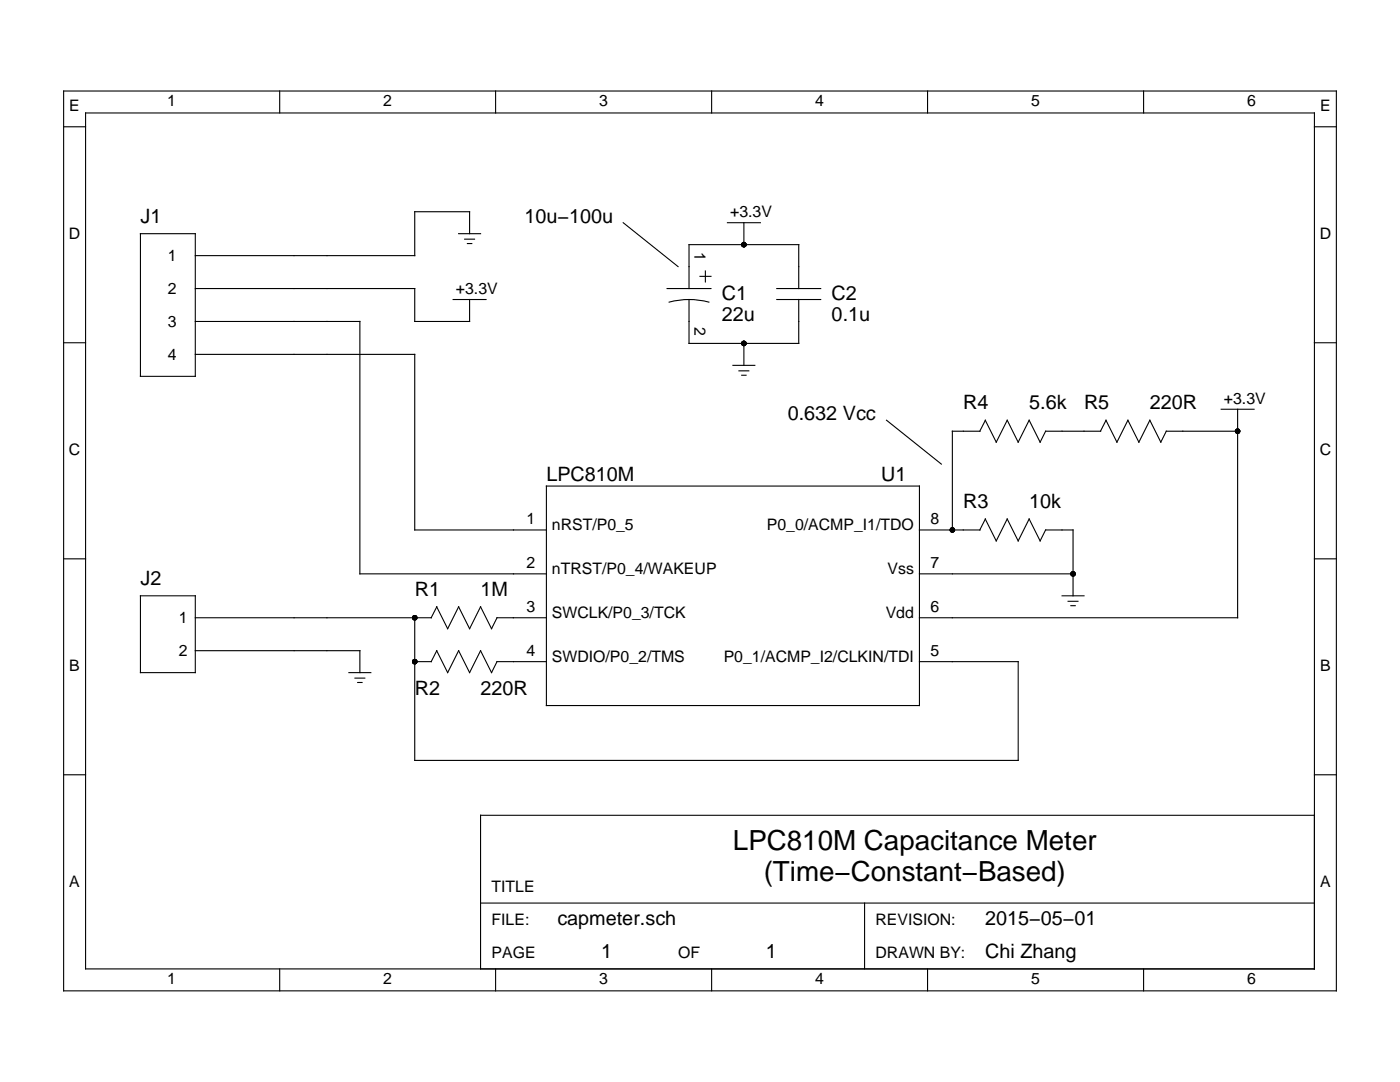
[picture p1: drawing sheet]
<svg xmlns="http://www.w3.org/2000/svg" width="279mm" height="216mm" viewBox="0 0 279 216" stroke-linecap="round" stroke-linejoin="round" font-family="sans-serif">
<g fill="none" stroke="#000" stroke-width=".22">
<path d="M12.7 18.2h254v179.5h-254zM55.8 18.2v4.3M98.9 18.2v4.3M142 18.2v4.3M185.1 18.2v4.3M228.2 18.2v4.3M12.7 25.3h4.4M17.1 22.5h245.2v170.8h-245.2zM262.3 25.3h4.4M28 46.6h11v28.5h-11zM39 57.6h43.8v6.5h10.9v-4.3M90.4 59.8h6.6"/>
<path d="M91.5 46.6h4.4M92.7 47.7h2M93.3 48.6h.9M93.7 46.6v-4.4h-10.9v8.8h-43.8M124.4 44.4l10.9 8.8M133.1 57.6h8.8M137.5 57.6v-8.8h21.9v8.8M137.5 59.8v8.7h21.9v-8.7M139.7 55.1h2.2M140.8 54.1v2.2M145.2 44.4h6.5M148.5 44.4v4.4"/>
<path d="M155 57.6h8.8M155 59.8h8.8M12.7 68.4h4.4M39 70.7h43.8v35h26.2M39 64.1h32.8v50.4h37.2M133.5 60.3a15.3 15.3 0 0 1 8 0M146.3 72.9h4.3M147.5 74h1.9M148 74.9h.9M148.5 68.5v4.4M262.3 68.4h4.4M109 97h74.5v43.8h-74.5z"/>
<path d="M176.9 83.9l11 8.7M195.6 86h-5.5v19.7M196.6 83.9l2.2 4.3 2.2-4.3 2.2 4.3 2.2-4.3 2.2 4.3 1.1-2.2h11M196.7 83.9l-1.2 2.1M219.6 86l1.1-2.1 2.2 4.3 2.2-4.3 2.2 4.3 2.2-4.3 2.2 4.3 1.1-2.2h14.2M243.7 81.7h6.6M247 81.7v41.6h-63.5M12.7 111.5h4.4M28 118.9h11v15.3h-11zM183.5 105.7h12.1M183.5 114.5h30.6M196.6 103.6l2.2 4.3 2.2-4.3 2.2 4.3 2.2-4.3 2.2 4.3 1.1-2.2h5.4v13.2"/>
<path d="M196.7 103.6l-1.2 2.1M212 118.9h4.3M213.2 120h1.9M262.3 111.5h4.4M39 123.3h47.1M39 129.8h32.8v4.4M69.6 134.2h4.4M70.8 135.3h2M71.4 136.2h.9M82.8 132h3.3M82.8 123.3v28.4h120.4v-19.7h-19.7M86.1 123.3l1-2.2 2.2 4.4 2.2-4.4 2.2 4.4 2.2-4.4 2.2 4.4 1.1-2.2h9.8"/>
<path d="M86.1 132l1-2.2 2.2 4.4 2.2-4.4 2.2 4.4 2.2-4.4 2.2 4.4 1.1-2.2h9.8M213.7 120.9h.9M12.7 154.6h4.4M262.3 154.6h4.4M262.3 162.7h-166.4v30.6M55.8 193.3v4.4M95.9 180.2h166.4M98.9 193.3v4.4M142 193.3v4.4M172.5 180.2v13.1M185.1 193.3v4.4M228.2 193.3v4.4"/>
</g>
<g fill="#000">
<circle cx="148.5" cy="48.8" r=".55"/>
<circle cx="148.5" cy="68.5" r=".55"/>
<circle cx="247" cy="86" r=".55"/>
<circle cx="190.1" cy="105.7" r=".55"/>
<circle cx="214.1" cy="114.5" r=".55"/>
<circle cx="82.8" cy="132" r=".55"/>
<circle cx="82.8" cy="123.3" r=".55"/>
</g>
<g font-size="5.5">
<text x="146.3" y="169.6">LPC810M Capacitance Meter</text>
<text x="152.4" y="175.8">(Time−Constant−Based)</text>
</g>
<g font-size="4">
<text x="28" y="44.4">J1</text>
<text x="104.7" y="44.4">10u−100u</text>
<text x="144.1" y="59.8">C1</text>
<text x="166" y="59.8">C2</text>
<text x="144.1" y="64.1">22u</text>
<text x="166" y="64.1">0.1u</text>
<text x="157.2" y="83.9">0.632 Vcc</text>
<text x="192.3" y="81.7">R4</text>
<text x="205.4" y="81.7">5.6k</text>
<text x="216.3" y="81.7">R5</text>
<text x="229.5" y="81.7">220R</text>
<text x="109" y="95.9">LPC810M</text>
<text x="175.8" y="95.9">U1</text>
<text x="192.3" y="101.4">R3</text>
<text x="205.4" y="101.4">10k</text>
<text x="28" y="116.7">J2</text>
<text x="82.8" y="118.9">R1</text>
<text x="95.9" y="118.9">1M</text>
<text x="82.8" y="138.6">R2</text>
<text x="95.9" y="138.6">220R</text>
<text x="111.2" y="184.6">capmeter.sch</text>
<text x="196.6" y="184.6">2015−05−01</text>
<text x="120" y="191.1">1</text>
<text x="152.8" y="191.1">1</text>
<text x="196.6" y="191.1">Chi Zhang</text>
</g>
<g font-size="3.2">
<text x="13.8" y="22.1">E</text>
<text x="33.4" y="21.2">1</text>
<text x="76.5" y="21.2">2</text>
<text x="119.6" y="21.2">3</text>
<text x="162.7" y="21.2">4</text>
<text x="205.8" y="21.2">5</text>
<text x="248.9" y="21.2">6</text>
<text x="263.5" y="22.1">E</text>
<text x="13.7" y="47.7">D</text>
<text x="145.7" y="43.3">+3.3V</text>
<text x="263.4" y="47.7">D</text>
<text x="33.5" y="52.1">1</text>
<text x="138.6" y="50.3" transform="rotate(90 138.6 50.3)">1</text>
<text x="33.5" y="58.7">2</text>
<text x="91" y="58.7">+3.3V</text>
<text x="33.5" y="65.2">3</text>
<text x="138.6" y="65.2" transform="rotate(90 138.6 65.2)">2</text>
<text x="33.5" y="71.8">4</text>
<text x="244.3" y="80.6">+3.3V</text>
<text x="13.7" y="90.8">C</text>
<text x="263.4" y="90.8">C</text>
<text x="105.1" y="104.7">1</text>
<text x="110.1" y="105.7">nRST/P0_5</text>
<text x="153" y="105.7">P0_0/ACMP_I1/TDO</text>
<text x="185.7" y="104.7">8</text>
<text x="105.1" y="113.4">2</text>
<text x="185.7" y="113.4">7</text>
<text x="110.1" y="114.5">nTRST/P0_4/WAKEUP</text>
<text x="177.1" y="114.5">Vss</text>
<text x="35.7" y="124.4">1</text>
<text x="105.1" y="122.2">3</text>
<text x="110.1" y="123.3">SWCLK/P0_3/TCK</text>
<text x="176.8" y="123.3">Vdd</text>
<text x="185.7" y="122.2">6</text>
<text x="35.7" y="130.9">2</text>
<text x="105.1" y="130.9">4</text>
<text x="185.7" y="130.9">5</text>
<text x="13.8" y="133.9">B</text>
<text x="110.1" y="132">SWDIO/P0_2/TMS</text>
<text x="144.4" y="132">P0_1/ACMP_I2/CLKIN/TDI</text>
<text x="263.5" y="133.9">B</text>
<text x="13.8" y="177">A</text>
<text x="98.1" y="178">TITLE</text>
<text x="263.5" y="177">A</text>
<text x="98.1" y="184.6">FILE:</text>
<text x="174.7" y="184.6">REVISION:</text>
<text x="98.1" y="191.1">PAGE</text>
<text x="135.3" y="191.1">OF</text>
<text x="174.7" y="191.1">DRAWN BY:</text>
<text x="33.4" y="196.3">1</text>
<text x="76.5" y="196.3">2</text>
<text x="119.6" y="196.3">3</text>
<text x="162.7" y="196.3">4</text>
<text x="205.8" y="196.3">5</text>
<text x="248.9" y="196.3">6</text>
</g>
</svg>
